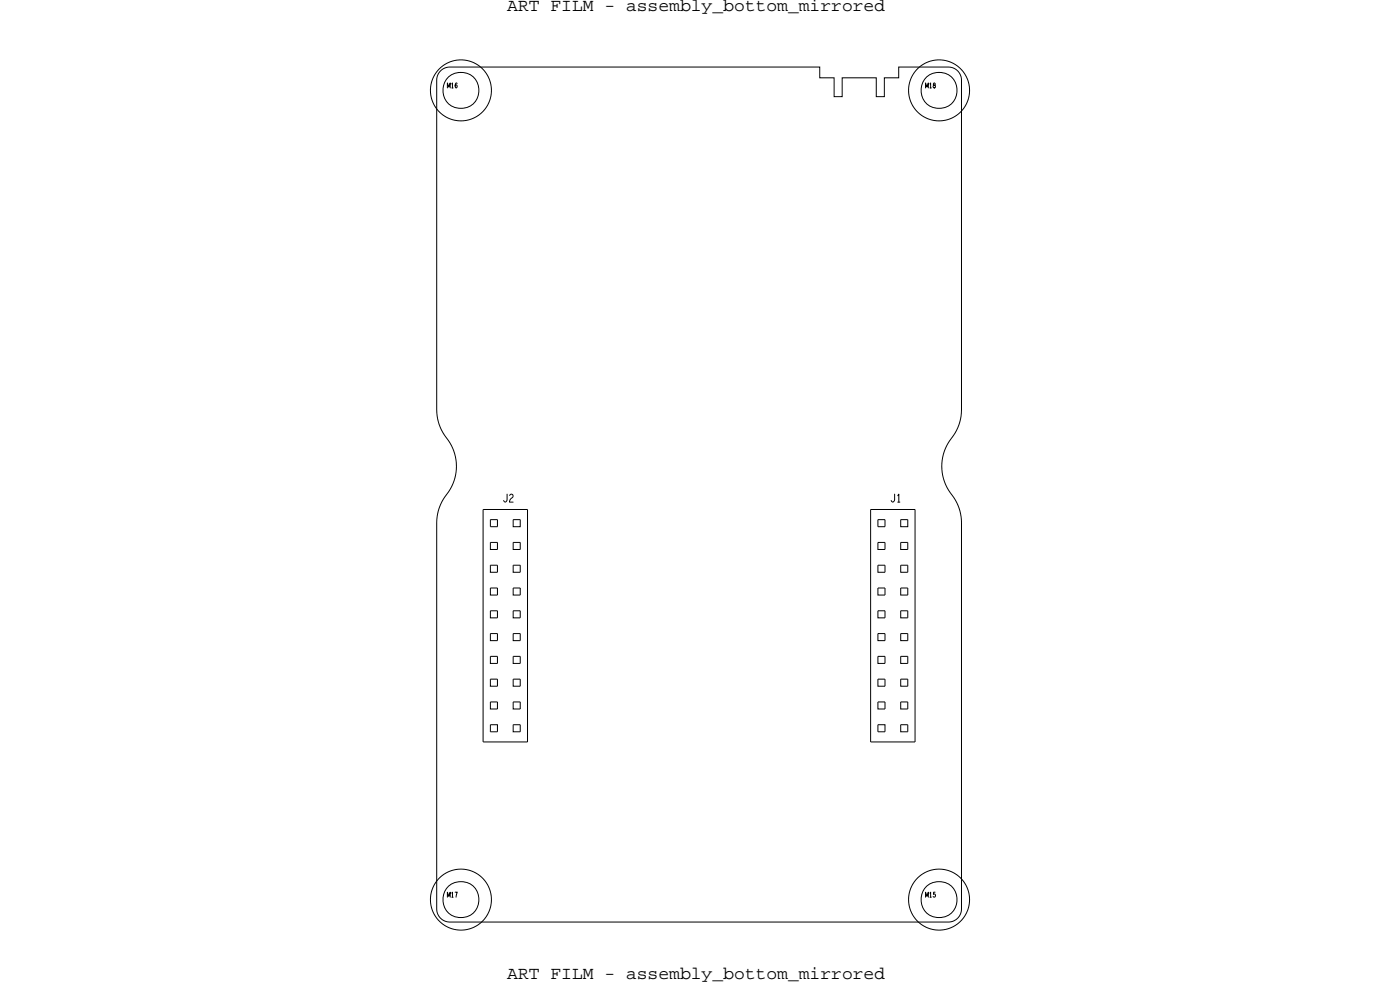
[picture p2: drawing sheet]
<svg xmlns="http://www.w3.org/2000/svg" width="297mm" height="210mm" viewBox="0 0 297 210" stroke-linecap="round" stroke-linejoin="round" font-family="sans-serif">
<!-- layer: Board Outline -->
<path d="M93.4 15.1l.9-.6 1.1-.3h78.5v2.3h3.1v4h1.7v-4h7.2v4h1.7v-4h3.1v-2.3h10.5a2.78 2.78 0 0 1 2.8 2.8v69.9a10 10 0 0 1-2.6 6.6 9.8 9.8 0 0 0 .9 12 9.6 9.6 0 0 1 1.7 5.4v81.9a2.78 2.78 0 0 1-2.8 2.8h-105.8a2.78 2.78 0 0 1-2.8-2.8v-81.9a10.1 10.1 0 0 1 2.6-6.6 9.8 9.8 0 0 0-.9-12 9.6 9.6 0 0 1-1.7-5.4v-69.9l.3-1.1z" fill="none" stroke="#000" stroke-width=".21"/>
<!-- layer: Components -->
<g fill="none" stroke="#000" stroke-width=".21">
<path d="M102.5 108.1h9.4v49.3h-9.4zM104 115.1h1.5v1.5h-1.5zM104 119.9h1.5v1.5h-1.5zM104 110.2h1.5v1.5h-1.5zM108.9 110.2h1.5v1.5h-1.5zM108.9 115.1h1.5v1.5h-1.5zM108.9 119.9h1.5v1.5h-1.5zM184.7 108.1h9.4v49.3h-9.4zM186.2 115.1h1.5v1.5h-1.5zM186.2 119.9h1.5v1.5h-1.5zM186.2 110.2h1.5v1.5h-1.5zM191.1 110.2h1.5v1.5h-1.5z"/>
<path d="M191.1 115.1h1.5v1.5h-1.5zM191.1 119.9h1.5v1.5h-1.5zM104 124.7h1.5v1.5h-1.5zM104 129.6h1.5v1.5h-1.5zM104 134.4h1.5v1.5h-1.5zM104 139.2h1.5v1.5h-1.5zM108.9 124.7h1.5v1.5h-1.5zM108.9 129.6h1.5v1.5h-1.5zM108.9 134.4h1.5v1.5h-1.5zM108.9 139.2h1.5v1.5h-1.5zM186.2 124.7h1.5v1.5h-1.5zM186.2 129.6h1.5v1.5h-1.5z"/>
<path d="M186.2 134.4h1.5v1.5h-1.5zM186.2 139.2h1.5v1.5h-1.5zM191.1 124.7h1.5v1.5h-1.5zM191.1 129.6h1.5v1.5h-1.5zM191.1 134.4h1.5v1.5h-1.5zM191.1 139.2h1.5v1.5h-1.5zM104 153.7h1.5v1.5h-1.5zM104 144.1h1.5v1.5h-1.5zM104 148.9h1.5v1.5h-1.5zM108.9 153.7h1.5v1.5h-1.5zM108.9 144.1h1.5v1.5h-1.5zM108.9 148.9h1.5v1.5h-1.5z"/>
<path d="M186.2 153.7h1.5v1.5h-1.5zM186.2 144.1h1.5v1.5h-1.5zM186.2 148.9h1.5v1.5h-1.5zM191.1 153.7h1.5v1.5h-1.5zM191.1 144.1h1.5v1.5h-1.5zM191.1 148.9h1.5v1.5h-1.5z"/>
<circle cx="97.8" cy="19.2" r="6.5"/>
<circle cx="97.8" cy="19.2" r="3.8"/>
<circle cx="199.2" cy="19.2" r="6.5"/>
<circle cx="199.2" cy="19.2" r="3.8"/>
<circle cx="97.8" cy="190.8" r="6.5"/>
<circle cx="97.8" cy="190.9" r="3.8"/>
<circle cx="199.2" cy="190.8" r="6.5"/>
<circle cx="199.2" cy="190.9" r="3.8"/>
</g>
<!-- layer: Text -->
<g fill="none" stroke="#000" stroke-width=".21">
<path d="M94.9 18.7v-1.1l.3 .9 .3-.9v1.1M95.9 17.8l.1-.2v1.1M95.9 18.7h.2M97 17.7l-.1-.1a.53 .53 0 0 0-.4 .5 .53 .53 0 0 0 .4 .5 .28 .28 0 0 0 .1-.4 .28 .28 0 0 0-.4 0M196.3 18.7v-1.1l.3 .9 .3-.9v1.1M197.3 17.8l.1-.2v1.1M197.3 18.7h.3M198.1 17.6l-.1 .4a.38 .38 0 0 1 .4 .2 .38 .38 0 0 1-.1 .4 .3 .3 0 0 1-.3-.3 .3 .3 0 0 1 .3-.2l.1-.4zM107.6 104.8l-.1 1.4-.3 .3-.4-.3M108.1 105.1a.39 .39 0 0 1 .6-.2 .39 .39 0 0 1 .1 .6 1.13 1.13 0 0 0-.7 1h.8M189.8 104.8v1.4l-.4 .3-.3-.3M190.5 105.2l.2-.4v1.7"/>
<path d="M190.5 106.5h.4M94.9 190.3v-1l.3 .8 .3-.8v1M95.9 189.5l.1-.2v1M95.9 190.3h.2M96.5 189.3h.5l-.3 1M196.3 190.3v-1l.3 .8 .3-.8v1M197.3 189.5l.1-.2v1M197.3 190.3h.3M198.4 189.3h-.3l-.1 .4a.29 .29 0 0 1 .4 .1 .29 .29 0 0 1-.1 .4 .29 .29 0 0 1-.3 0"/>
</g>
<g font-size="3.8">
<text x="107.6" y="2.3">ART FILM - assembly_bottom_mirrored</text>
<text x="107.6" y="207.7">ART FILM - assembly_bottom_mirrored</text>
</g>
</svg>
